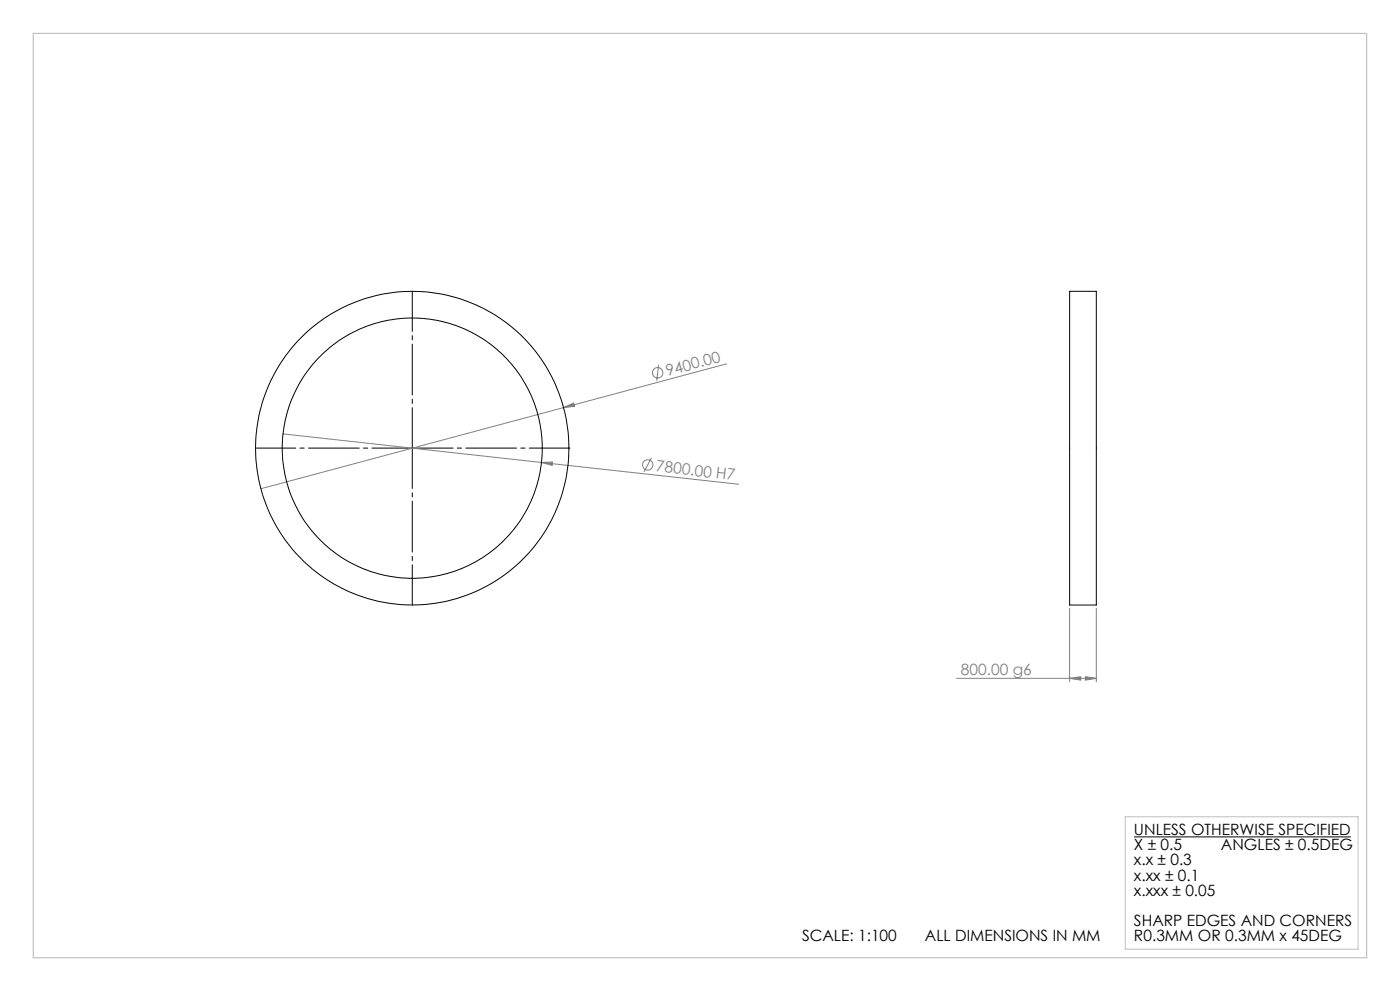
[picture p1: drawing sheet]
<svg xmlns="http://www.w3.org/2000/svg" width="420mm" height="297mm" viewBox="0 0 420 297" stroke-linecap="round" stroke-linejoin="round" font-family="sans-serif">
<g fill="none" stroke="#808080" stroke-width=".3">
<path d="M197.6 109.3l-.6 4.8M218 109l-139.7 37.5M84.9 130l77.5 8.6M162.4 138.6l3.4-.1-.1 1zM162.4 138.6l59.2 6.5M169.1 122.2l3-1.4 .3 1zM195.4 137.2l-2.2 4.3M320.9 182.3v22M328.9 182.3v22M287 203.3h41.9M320.9 203.3l3.3-.5v1zM325.6 202.8l3.3 .5-3.3 .5z"/>
<circle cx="197.3" cy="111.7" r="1.55"/>
<circle cx="194.3" cy="139.3" r="1.55"/>
</g>
<path d="M123.7 134.3h.1M340.2 250.8h65.1" fill="none" stroke="#000" stroke-width=".3"/>
<path d="M123.6 134.3h-46.9M123.7 134.2v-46.9M123.7 134.3v47" fill="none" stroke="#000" stroke-width=".3" stroke-dasharray="15.2 1.3 1.3 1.3" stroke-dashoffset="3.2"/>
<path d="M123.7 134.3h47.3" fill="none" stroke="#000" stroke-width=".3" stroke-dasharray="15.2 1.3 1.3 1.3" stroke-dashoffset="3.1"/>
<path d="M337.6 244.8h69.8v39.7h-69.8z" fill="none" stroke="#c0c0c0" stroke-width=".3"/>
<path d="M10 10h400v277h-400z" fill="none" stroke="#c0c0c0" stroke-width=".35"/>
<g fill="#808080">
<path d="M169.1 122.2l3-1.4 .3 1z"/>
<path d="M162.4 138.6l3.4-.1-.1 1z"/>
<path d="M320.9 203.3l3.3-.5v1zM325.6 202.8l3.3 .5-3.3 .5z"/>
</g>
<g fill="none" stroke="#000" stroke-width=".3">
<path d="M320.9 87.3h8v94h-8z"/>
<circle cx="123.7" cy="134.3" r="39"/>
<circle cx="123.7" cy="134.3" r="47"/>
</g>
<g font-size="4.7" fill="#808080">
<text x="200.2" y="112.7" transform="rotate(-15 200.2 112.7)">9400.00</text>
<text x="196.7" y="141.3" transform="rotate(6 196.7 141.3)">7800.00 H7</text>
<text x="288.3" y="202.3">800.00 g6</text>
</g>
<g font-size="4.7">
<text x="340.2" y="250.3">UNLESS OTHERWISE SPECIFIED</text>
<text x="340.2" y="254.8">X ± 0.5</text>
<text x="366.3" y="254.8">ANGLES ± 0.5DEG</text>
<text x="340.2" y="259.4">x.x ± 0.3</text>
<text x="340.2" y="263.9">x.xx ± 0.1</text>
<text x="340.2" y="268.4">x.xxx ± 0.05</text>
<text x="240.6" y="282">SCALE: 1:100</text>
<text x="277.5" y="282">ALL DIMENSIONS IN MM</text>
<text x="340.2" y="277.5">SHARP EDGES AND CORNERS</text>
<text x="340.2" y="282">R0.3MM OR 0.3MM x 45DEG</text>
</g>
</svg>
